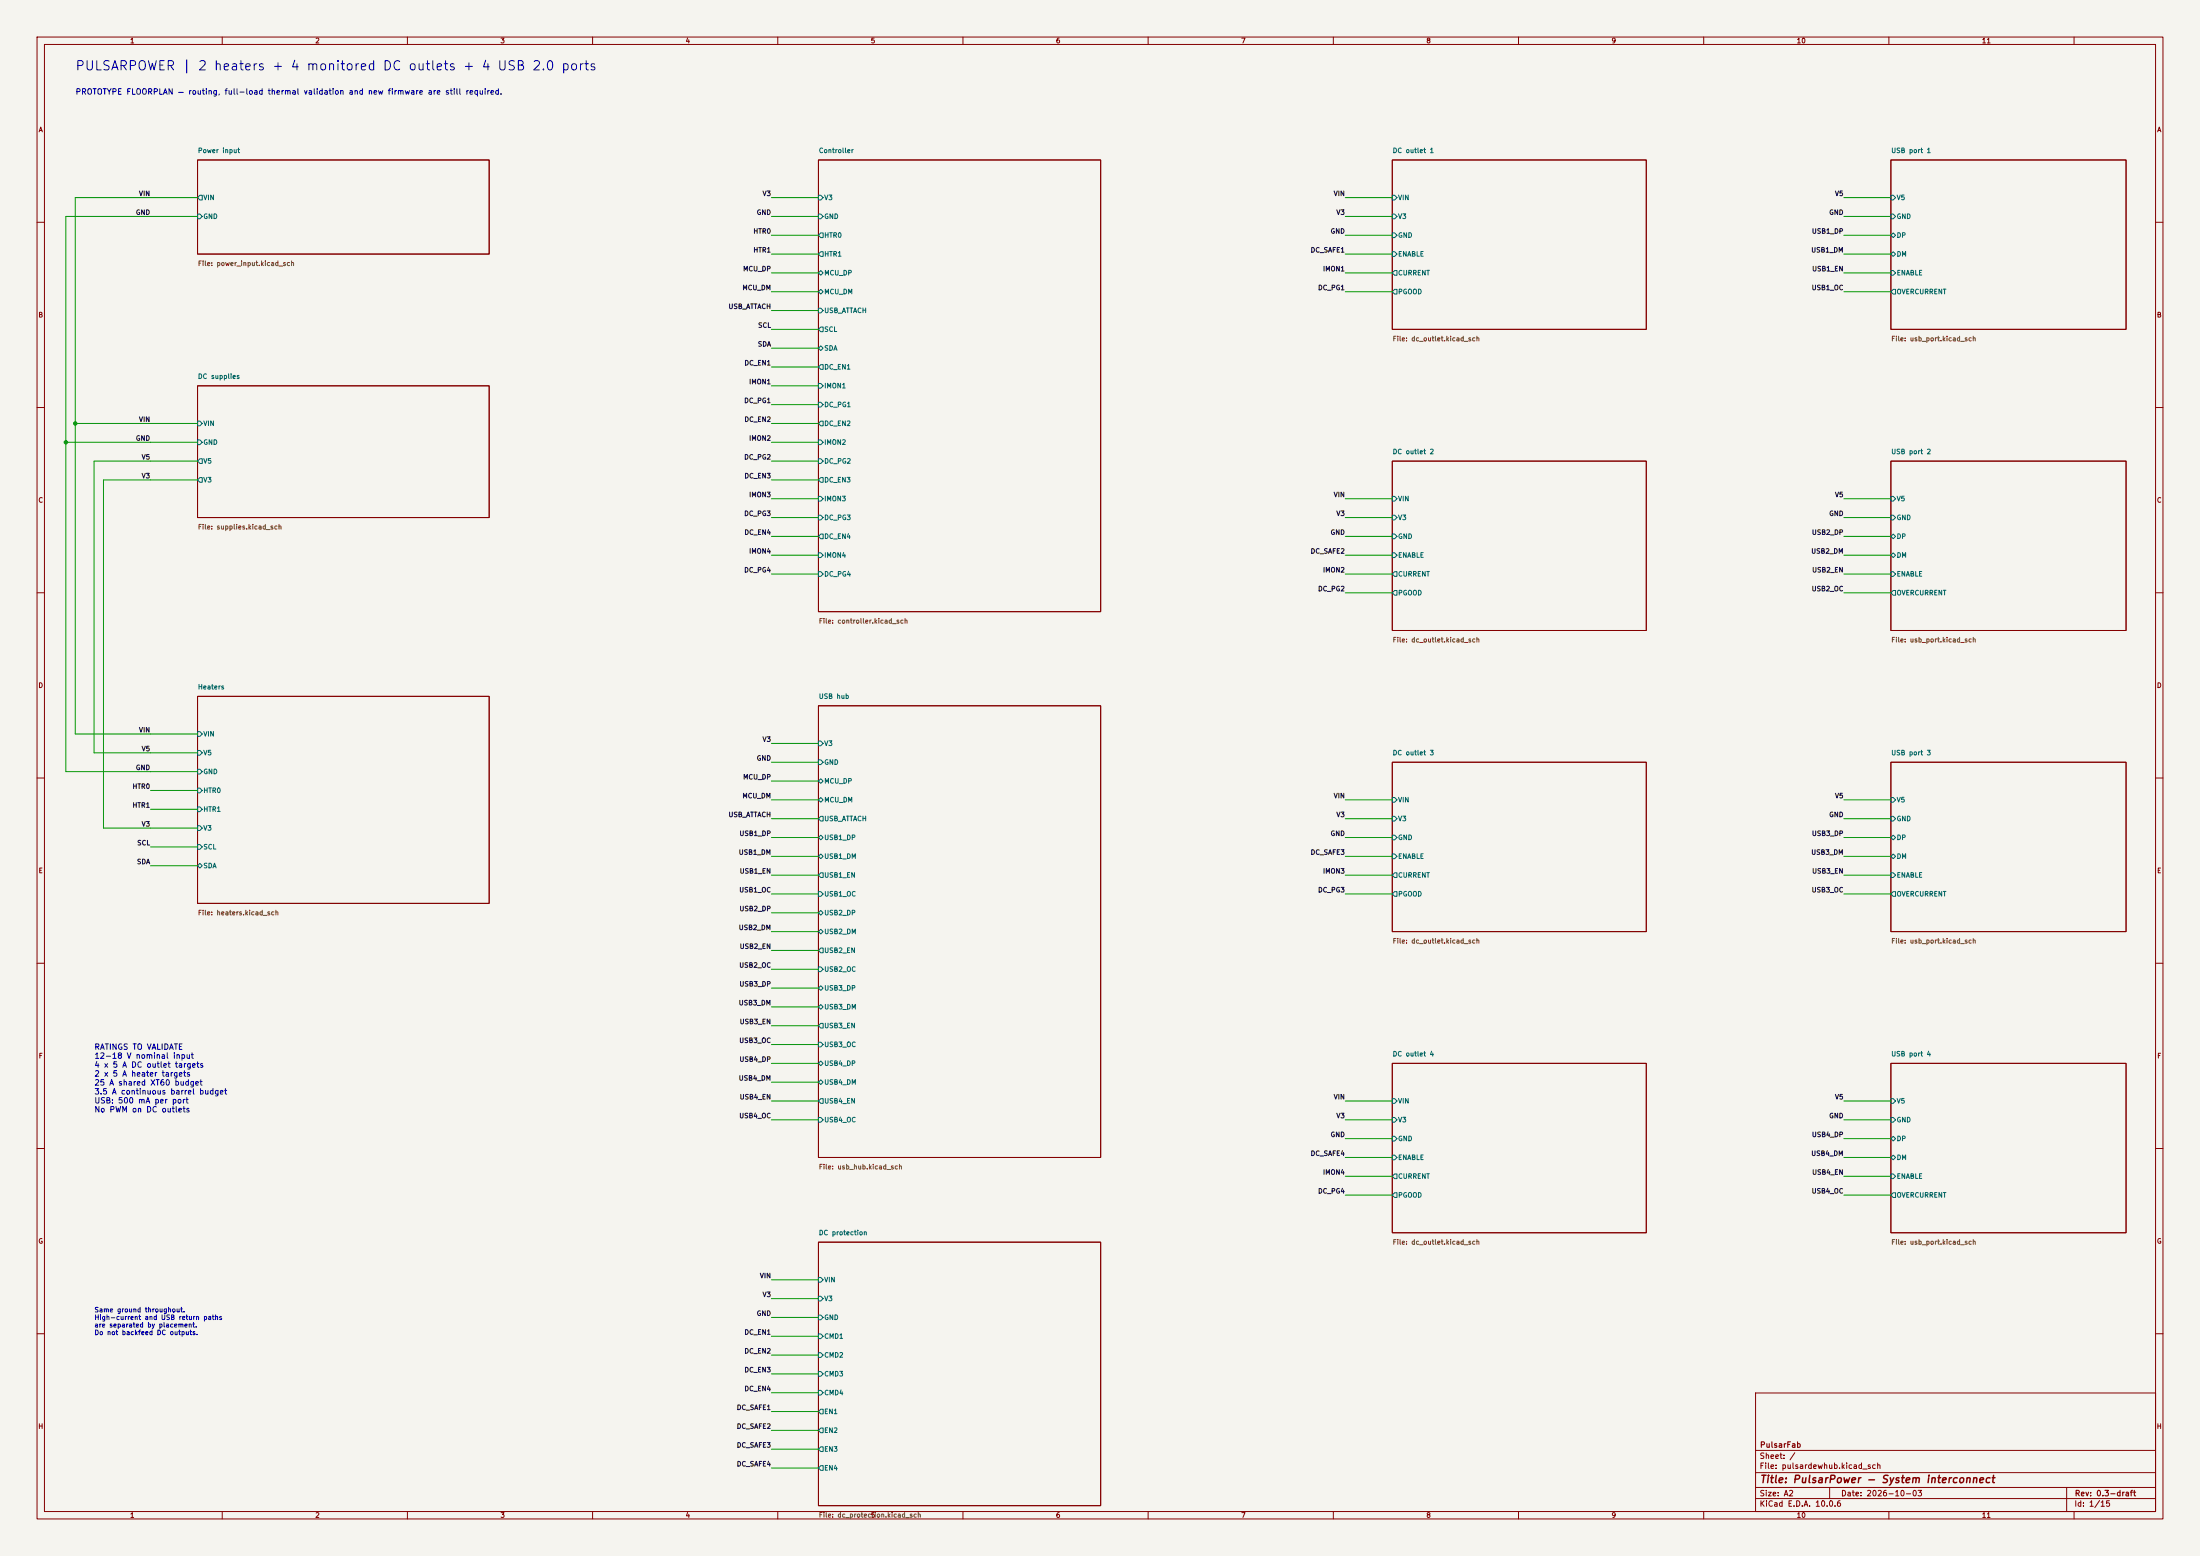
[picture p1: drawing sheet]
(kicad_sch (version 20260306) (generator "eeschema") (generator_version "10.0") (paper "A2")
(title_block (title "PulsarPower - System interconnect") (date "2026-10-03") (rev "0.3-draft") (company "PulsarFab"))
(lib_symbols)
(text "PULSARPOWER | 2 heaters + 4 monitored DC outlets + 4 USB 2.0 ports" (at 20.3200 16.5100 0) (effects (font (size 2.5 2.5)) (justify left top)))
(text "PROTOTYPE FLOORPLAN — routing, full-load thermal validation and new firmware are still required." (at 20.3200 24.1300 0) (effects (font (size 1.5 1.5)) (justify left top)))
(label "VIN"  (at 40.6400 53.3400 180) (effects (font (size 1.27 1.27)) (justify right bottom)))
(label "GND"  (at 40.6400 58.4200 180) (effects (font (size 1.27 1.27)) (justify right bottom)))
(sheet
 (at 53.34 43.18)
 (size 78.74 25.4)
 (stroke (width 0.1524) (type default))
 (fill (color 0 0 0 0))
 (property "Sheetname" "Power input" (at 53.34 40.64 0.0) (effects (font (size 1.27 1.27)) (justify left)))
 (property "Sheetfile" "power_input.kicad_sch" (at 53.34 71.12 0.0) (effects (font (size 1.27 1.27)) (justify left)))
 (pin "VIN" output (at 53.34 53.34 180.0) (effects (font (size 1.27 1.27)) (justify left)))
 (pin "GND" input (at 53.34 58.42 180.0) (effects (font (size 1.27 1.27)) (justify left))))
(label "VIN"  (at 40.6400 114.3000 180) (effects (font (size 1.27 1.27)) (justify right bottom)))
(label "GND"  (at 40.6400 119.3800 180) (effects (font (size 1.27 1.27)) (justify right bottom)))
(label "V5"  (at 40.6400 124.4600 180) (effects (font (size 1.27 1.27)) (justify right bottom)))
(label "V3"  (at 40.6400 129.5400 180) (effects (font (size 1.27 1.27)) (justify right bottom)))
(sheet
 (at 53.34 104.14)
 (size 78.74 35.56)
 (stroke (width 0.1524) (type default))
 (fill (color 0 0 0 0))
 (property "Sheetname" "DC supplies" (at 53.34 101.6 0.0) (effects (font (size 1.27 1.27)) (justify left)))
 (property "Sheetfile" "supplies.kicad_sch" (at 53.34 142.24 0.0) (effects (font (size 1.27 1.27)) (justify left)))
 (pin "VIN" input (at 53.34 114.3 180.0) (effects (font (size 1.27 1.27)) (justify left)))
 (pin "GND" input (at 53.34 119.38 180.0) (effects (font (size 1.27 1.27)) (justify left)))
 (pin "V5" output (at 53.34 124.46 180.0) (effects (font (size 1.27 1.27)) (justify left)))
 (pin "V3" output (at 53.34 129.54 180.0) (effects (font (size 1.27 1.27)) (justify left))))
(label "VIN"  (at 40.6400 198.1200 180) (effects (font (size 1.27 1.27)) (justify right bottom)))
(label "V5"  (at 40.6400 203.2000 180) (effects (font (size 1.27 1.27)) (justify right bottom)))
(label "GND"  (at 40.6400 208.2800 180) (effects (font (size 1.27 1.27)) (justify right bottom)))
(label "HTR0"  (at 40.6400 213.3600 180) (effects (font (size 1.27 1.27)) (justify right bottom)))
(label "HTR1"  (at 40.6400 218.4400 180) (effects (font (size 1.27 1.27)) (justify right bottom)))
(label "V3"  (at 40.6400 223.5200 180) (effects (font (size 1.27 1.27)) (justify right bottom)))
(label "SCL"  (at 40.6400 228.6000 180) (effects (font (size 1.27 1.27)) (justify right bottom)))
(label "SDA"  (at 40.6400 233.6800 180) (effects (font (size 1.27 1.27)) (justify right bottom)))
(sheet
 (at 53.34 187.96)
 (size 78.74 55.88)
 (stroke (width 0.1524) (type default))
 (fill (color 0 0 0 0))
 (property "Sheetname" "Heaters" (at 53.34 185.42 0.0) (effects (font (size 1.27 1.27)) (justify left)))
 (property "Sheetfile" "heaters.kicad_sch" (at 53.34 246.38 0.0) (effects (font (size 1.27 1.27)) (justify left)))
 (pin "VIN" input (at 53.34 198.12 180.0) (effects (font (size 1.27 1.27)) (justify left)))
 (pin "V5" input (at 53.34 203.2 180.0) (effects (font (size 1.27 1.27)) (justify left)))
 (pin "GND" input (at 53.34 208.28 180.0) (effects (font (size 1.27 1.27)) (justify left)))
 (pin "HTR0" input (at 53.34 213.36 180.0) (effects (font (size 1.27 1.27)) (justify left)))
 (pin "HTR1" input (at 53.34 218.44 180.0) (effects (font (size 1.27 1.27)) (justify left)))
 (pin "V3" input (at 53.34 223.52 180.0) (effects (font (size 1.27 1.27)) (justify left)))
 (pin "SCL" input (at 53.34 228.6 180.0) (effects (font (size 1.27 1.27)) (justify left)))
 (pin "SDA" bidirectional (at 53.34 233.68 180.0) (effects (font (size 1.27 1.27)) (justify left))))
(label "V3"  (at 208.2800 53.3400 180) (effects (font (size 1.27 1.27)) (justify right bottom)))
(label "GND"  (at 208.2800 58.4200 180) (effects (font (size 1.27 1.27)) (justify right bottom)))
(label "HTR0"  (at 208.2800 63.5000 180) (effects (font (size 1.27 1.27)) (justify right bottom)))
(label "HTR1"  (at 208.2800 68.5800 180) (effects (font (size 1.27 1.27)) (justify right bottom)))
(label "MCU_DP"  (at 208.2800 73.6600 180) (effects (font (size 1.27 1.27)) (justify right bottom)))
(label "MCU_DM"  (at 208.2800 78.7400 180) (effects (font (size 1.27 1.27)) (justify right bottom)))
(label "USB_ATTACH"  (at 208.2800 83.8200 180) (effects (font (size 1.27 1.27)) (justify right bottom)))
(label "SCL"  (at 208.2800 88.9000 180) (effects (font (size 1.27 1.27)) (justify right bottom)))
(label "SDA"  (at 208.2800 93.9800 180) (effects (font (size 1.27 1.27)) (justify right bottom)))
(label "DC_EN1"  (at 208.2800 99.0600 180) (effects (font (size 1.27 1.27)) (justify right bottom)))
(label "IMON1"  (at 208.2800 104.1400 180) (effects (font (size 1.27 1.27)) (justify right bottom)))
(label "DC_PG1"  (at 208.2800 109.2200 180) (effects (font (size 1.27 1.27)) (justify right bottom)))
(label "DC_EN2"  (at 208.2800 114.3000 180) (effects (font (size 1.27 1.27)) (justify right bottom)))
(label "IMON2"  (at 208.2800 119.3800 180) (effects (font (size 1.27 1.27)) (justify right bottom)))
(label "DC_PG2"  (at 208.2800 124.4600 180) (effects (font (size 1.27 1.27)) (justify right bottom)))
(label "DC_EN3"  (at 208.2800 129.5400 180) (effects (font (size 1.27 1.27)) (justify right bottom)))
(label "IMON3"  (at 208.2800 134.6200 180) (effects (font (size 1.27 1.27)) (justify right bottom)))
(label "DC_PG3"  (at 208.2800 139.7000 180) (effects (font (size 1.27 1.27)) (justify right bottom)))
(label "DC_EN4"  (at 208.2800 144.7800 180) (effects (font (size 1.27 1.27)) (justify right bottom)))
(label "IMON4"  (at 208.2800 149.8600 180) (effects (font (size 1.27 1.27)) (justify right bottom)))
(label "DC_PG4"  (at 208.2800 154.9400 180) (effects (font (size 1.27 1.27)) (justify right bottom)))
(sheet
 (at 220.98 43.18)
 (size 76.2 121.92)
 (stroke (width 0.1524) (type default))
 (fill (color 0 0 0 0))
 (property "Sheetname" "Controller" (at 220.98 40.64 0.0) (effects (font (size 1.27 1.27)) (justify left)))
 (property "Sheetfile" "controller.kicad_sch" (at 220.98 167.64 0.0) (effects (font (size 1.27 1.27)) (justify left)))
 (pin "V3" input (at 220.98 53.34 180.0) (effects (font (size 1.27 1.27)) (justify left)))
 (pin "GND" input (at 220.98 58.42 180.0) (effects (font (size 1.27 1.27)) (justify left)))
 (pin "HTR0" output (at 220.98 63.5 180.0) (effects (font (size 1.27 1.27)) (justify left)))
 (pin "HTR1" output (at 220.98 68.58 180.0) (effects (font (size 1.27 1.27)) (justify left)))
 (pin "MCU_DP" bidirectional (at 220.98 73.66 180.0) (effects (font (size 1.27 1.27)) (justify left)))
 (pin "MCU_DM" bidirectional (at 220.98 78.74 180.0) (effects (font (size 1.27 1.27)) (justify left)))
 (pin "USB_ATTACH" input (at 220.98 83.82 180.0) (effects (font (size 1.27 1.27)) (justify left)))
 (pin "SCL" output (at 220.98 88.9 180.0) (effects (font (size 1.27 1.27)) (justify left)))
 (pin "SDA" bidirectional (at 220.98 93.98 180.0) (effects (font (size 1.27 1.27)) (justify left)))
 (pin "DC_EN1" output (at 220.98 99.06 180.0) (effects (font (size 1.27 1.27)) (justify left)))
 (pin "IMON1" input (at 220.98 104.14 180.0) (effects (font (size 1.27 1.27)) (justify left)))
 (pin "DC_PG1" input (at 220.98 109.22 180.0) (effects (font (size 1.27 1.27)) (justify left)))
 (pin "DC_EN2" output (at 220.98 114.3 180.0) (effects (font (size 1.27 1.27)) (justify left)))
 (pin "IMON2" input (at 220.98 119.38 180.0) (effects (font (size 1.27 1.27)) (justify left)))
 (pin "DC_PG2" input (at 220.98 124.46 180.0) (effects (font (size 1.27 1.27)) (justify left)))
 (pin "DC_EN3" output (at 220.98 129.54 180.0) (effects (font (size 1.27 1.27)) (justify left)))
 (pin "IMON3" input (at 220.98 134.62 180.0) (effects (font (size 1.27 1.27)) (justify left)))
 (pin "DC_PG3" input (at 220.98 139.7 180.0) (effects (font (size 1.27 1.27)) (justify left)))
 (pin "DC_EN4" output (at 220.98 144.78 180.0) (effects (font (size 1.27 1.27)) (justify left)))
 (pin "IMON4" input (at 220.98 149.86 180.0) (effects (font (size 1.27 1.27)) (justify left)))
 (pin "DC_PG4" input (at 220.98 154.94 180.0) (effects (font (size 1.27 1.27)) (justify left))))
(label "V3"  (at 208.2800 200.6600 180) (effects (font (size 1.27 1.27)) (justify right bottom)))
(label "GND"  (at 208.2800 205.7400 180) (effects (font (size 1.27 1.27)) (justify right bottom)))
(label "MCU_DP"  (at 208.2800 210.8200 180) (effects (font (size 1.27 1.27)) (justify right bottom)))
(label "MCU_DM"  (at 208.2800 215.9000 180) (effects (font (size 1.27 1.27)) (justify right bottom)))
(label "USB_ATTACH"  (at 208.2800 220.9800 180) (effects (font (size 1.27 1.27)) (justify right bottom)))
(label "USB1_DP"  (at 208.2800 226.0600 180) (effects (font (size 1.27 1.27)) (justify right bottom)))
(label "USB1_DM"  (at 208.2800 231.1400 180) (effects (font (size 1.27 1.27)) (justify right bottom)))
(label "USB1_EN"  (at 208.2800 236.2200 180) (effects (font (size 1.27 1.27)) (justify right bottom)))
(label "USB1_OC"  (at 208.2800 241.3000 180) (effects (font (size 1.27 1.27)) (justify right bottom)))
(label "USB2_DP"  (at 208.2800 246.3800 180) (effects (font (size 1.27 1.27)) (justify right bottom)))
(label "USB2_DM"  (at 208.2800 251.4600 180) (effects (font (size 1.27 1.27)) (justify right bottom)))
(label "USB2_EN"  (at 208.2800 256.5400 180) (effects (font (size 1.27 1.27)) (justify right bottom)))
(label "USB2_OC"  (at 208.2800 261.6200 180) (effects (font (size 1.27 1.27)) (justify right bottom)))
(label "USB3_DP"  (at 208.2800 266.7000 180) (effects (font (size 1.27 1.27)) (justify right bottom)))
(label "USB3_DM"  (at 208.2800 271.7800 180) (effects (font (size 1.27 1.27)) (justify right bottom)))
(label "USB3_EN"  (at 208.2800 276.8600 180) (effects (font (size 1.27 1.27)) (justify right bottom)))
(label "USB3_OC"  (at 208.2800 281.9400 180) (effects (font (size 1.27 1.27)) (justify right bottom)))
(label "USB4_DP"  (at 208.2800 287.0200 180) (effects (font (size 1.27 1.27)) (justify right bottom)))
(label "USB4_DM"  (at 208.2800 292.1000 180) (effects (font (size 1.27 1.27)) (justify right bottom)))
(label "USB4_EN"  (at 208.2800 297.1800 180) (effects (font (size 1.27 1.27)) (justify right bottom)))
(label "USB4_OC"  (at 208.2800 302.2600 180) (effects (font (size 1.27 1.27)) (justify right bottom)))
(sheet
 (at 220.98 190.5)
 (size 76.2 121.92)
 (stroke (width 0.1524) (type default))
 (fill (color 0 0 0 0))
 (property "Sheetname" "USB hub" (at 220.98 187.96 0.0) (effects (font (size 1.27 1.27)) (justify left)))
 (property "Sheetfile" "usb_hub.kicad_sch" (at 220.98 314.96 0.0) (effects (font (size 1.27 1.27)) (justify left)))
 (pin "V3" input (at 220.98 200.66 180.0) (effects (font (size 1.27 1.27)) (justify left)))
 (pin "GND" input (at 220.98 205.74 180.0) (effects (font (size 1.27 1.27)) (justify left)))
 (pin "MCU_DP" bidirectional (at 220.98 210.82 180.0) (effects (font (size 1.27 1.27)) (justify left)))
 (pin "MCU_DM" bidirectional (at 220.98 215.9 180.0) (effects (font (size 1.27 1.27)) (justify left)))
 (pin "USB_ATTACH" output (at 220.98 220.98 180.0) (effects (font (size 1.27 1.27)) (justify left)))
 (pin "USB1_DP" bidirectional (at 220.98 226.06 180.0) (effects (font (size 1.27 1.27)) (justify left)))
 (pin "USB1_DM" bidirectional (at 220.98 231.14 180.0) (effects (font (size 1.27 1.27)) (justify left)))
 (pin "USB1_EN" output (at 220.98 236.22 180.0) (effects (font (size 1.27 1.27)) (justify left)))
 (pin "USB1_OC" input (at 220.98 241.3 180.0) (effects (font (size 1.27 1.27)) (justify left)))
 (pin "USB2_DP" bidirectional (at 220.98 246.38 180.0) (effects (font (size 1.27 1.27)) (justify left)))
 (pin "USB2_DM" bidirectional (at 220.98 251.46 180.0) (effects (font (size 1.27 1.27)) (justify left)))
 (pin "USB2_EN" output (at 220.98 256.54 180.0) (effects (font (size 1.27 1.27)) (justify left)))
 (pin "USB2_OC" input (at 220.98 261.62 180.0) (effects (font (size 1.27 1.27)) (justify left)))
 (pin "USB3_DP" bidirectional (at 220.98 266.7 180.0) (effects (font (size 1.27 1.27)) (justify left)))
 (pin "USB3_DM" bidirectional (at 220.98 271.78 180.0) (effects (font (size 1.27 1.27)) (justify left)))
 (pin "USB3_EN" output (at 220.98 276.86 180.0) (effects (font (size 1.27 1.27)) (justify left)))
 (pin "USB3_OC" input (at 220.98 281.94 180.0) (effects (font (size 1.27 1.27)) (justify left)))
 (pin "USB4_DP" bidirectional (at 220.98 287.02 180.0) (effects (font (size 1.27 1.27)) (justify left)))
 (pin "USB4_DM" bidirectional (at 220.98 292.1 180.0) (effects (font (size 1.27 1.27)) (justify left)))
 (pin "USB4_EN" output (at 220.98 297.18 180.0) (effects (font (size 1.27 1.27)) (justify left)))
 (pin "USB4_OC" input (at 220.98 302.26 180.0) (effects (font (size 1.27 1.27)) (justify left))))
(label "VIN"  (at 363.2200 53.3400 180) (effects (font (size 1.27 1.27)) (justify right bottom)))
(label "V3"  (at 363.2200 58.4200 180) (effects (font (size 1.27 1.27)) (justify right bottom)))
(label "GND"  (at 363.2200 63.5000 180) (effects (font (size 1.27 1.27)) (justify right bottom)))
(label "DC_SAFE1"  (at 363.2200 68.5800 180) (effects (font (size 1.27 1.27)) (justify right bottom)))
(label "IMON1"  (at 363.2200 73.6600 180) (effects (font (size 1.27 1.27)) (justify right bottom)))
(label "DC_PG1"  (at 363.2200 78.7400 180) (effects (font (size 1.27 1.27)) (justify right bottom)))
(sheet
 (at 375.92 43.18)
 (size 68.58 45.72)
 (stroke (width 0.1524) (type default))
 (fill (color 0 0 0 0))
 (property "Sheetname" "DC outlet 1" (at 375.92 40.64 0.0) (effects (font (size 1.27 1.27)) (justify left)))
 (property "Sheetfile" "dc_outlet.kicad_sch" (at 375.92 91.44 0.0) (effects (font (size 1.27 1.27)) (justify left)))
 (pin "VIN" input (at 375.92 53.34 180.0) (effects (font (size 1.27 1.27)) (justify left)))
 (pin "V3" input (at 375.92 58.42 180.0) (effects (font (size 1.27 1.27)) (justify left)))
 (pin "GND" input (at 375.92 63.5 180.0) (effects (font (size 1.27 1.27)) (justify left)))
 (pin "ENABLE" input (at 375.92 68.58 180.0) (effects (font (size 1.27 1.27)) (justify left)))
 (pin "CURRENT" output (at 375.92 73.66 180.0) (effects (font (size 1.27 1.27)) (justify left)))
 (pin "PGOOD" output (at 375.92 78.74 180.0) (effects (font (size 1.27 1.27)) (justify left))))
(label "V5"  (at 497.8400 53.3400 180) (effects (font (size 1.27 1.27)) (justify right bottom)))
(label "GND"  (at 497.8400 58.4200 180) (effects (font (size 1.27 1.27)) (justify right bottom)))
(label "USB1_DP"  (at 497.8400 63.5000 180) (effects (font (size 1.27 1.27)) (justify right bottom)))
(label "USB1_DM"  (at 497.8400 68.5800 180) (effects (font (size 1.27 1.27)) (justify right bottom)))
(label "USB1_EN"  (at 497.8400 73.6600 180) (effects (font (size 1.27 1.27)) (justify right bottom)))
(label "USB1_OC"  (at 497.8400 78.7400 180) (effects (font (size 1.27 1.27)) (justify right bottom)))
(sheet
 (at 510.54 43.18)
 (size 63.5 45.72)
 (stroke (width 0.1524) (type default))
 (fill (color 0 0 0 0))
 (property "Sheetname" "USB port 1" (at 510.54 40.64 0.0) (effects (font (size 1.27 1.27)) (justify left)))
 (property "Sheetfile" "usb_port.kicad_sch" (at 510.54 91.44 0.0) (effects (font (size 1.27 1.27)) (justify left)))
 (pin "V5" input (at 510.54 53.34 180.0) (effects (font (size 1.27 1.27)) (justify left)))
 (pin "GND" input (at 510.54 58.42 180.0) (effects (font (size 1.27 1.27)) (justify left)))
 (pin "DP" bidirectional (at 510.54 63.5 180.0) (effects (font (size 1.27 1.27)) (justify left)))
 (pin "DM" bidirectional (at 510.54 68.58 180.0) (effects (font (size 1.27 1.27)) (justify left)))
 (pin "ENABLE" input (at 510.54 73.66 180.0) (effects (font (size 1.27 1.27)) (justify left)))
 (pin "OVERCURRENT" output (at 510.54 78.74 180.0) (effects (font (size 1.27 1.27)) (justify left))))
(label "VIN"  (at 363.2200 134.6200 180) (effects (font (size 1.27 1.27)) (justify right bottom)))
(label "V3"  (at 363.2200 139.7000 180) (effects (font (size 1.27 1.27)) (justify right bottom)))
(label "GND"  (at 363.2200 144.7800 180) (effects (font (size 1.27 1.27)) (justify right bottom)))
(label "DC_SAFE2"  (at 363.2200 149.8600 180) (effects (font (size 1.27 1.27)) (justify right bottom)))
(label "IMON2"  (at 363.2200 154.9400 180) (effects (font (size 1.27 1.27)) (justify right bottom)))
(label "DC_PG2"  (at 363.2200 160.0200 180) (effects (font (size 1.27 1.27)) (justify right bottom)))
(sheet
 (at 375.92 124.46)
 (size 68.58 45.72)
 (stroke (width 0.1524) (type default))
 (fill (color 0 0 0 0))
 (property "Sheetname" "DC outlet 2" (at 375.92 121.92 0.0) (effects (font (size 1.27 1.27)) (justify left)))
 (property "Sheetfile" "dc_outlet.kicad_sch" (at 375.92 172.72 0.0) (effects (font (size 1.27 1.27)) (justify left)))
 (pin "VIN" input (at 375.92 134.62 180.0) (effects (font (size 1.27 1.27)) (justify left)))
 (pin "V3" input (at 375.92 139.7 180.0) (effects (font (size 1.27 1.27)) (justify left)))
 (pin "GND" input (at 375.92 144.78 180.0) (effects (font (size 1.27 1.27)) (justify left)))
 (pin "ENABLE" input (at 375.92 149.86 180.0) (effects (font (size 1.27 1.27)) (justify left)))
 (pin "CURRENT" output (at 375.92 154.94 180.0) (effects (font (size 1.27 1.27)) (justify left)))
 (pin "PGOOD" output (at 375.92 160.02 180.0) (effects (font (size 1.27 1.27)) (justify left))))
(label "V5"  (at 497.8400 134.6200 180) (effects (font (size 1.27 1.27)) (justify right bottom)))
(label "GND"  (at 497.8400 139.7000 180) (effects (font (size 1.27 1.27)) (justify right bottom)))
(label "USB2_DP"  (at 497.8400 144.7800 180) (effects (font (size 1.27 1.27)) (justify right bottom)))
(label "USB2_DM"  (at 497.8400 149.8600 180) (effects (font (size 1.27 1.27)) (justify right bottom)))
(label "USB2_EN"  (at 497.8400 154.9400 180) (effects (font (size 1.27 1.27)) (justify right bottom)))
(label "USB2_OC"  (at 497.8400 160.0200 180) (effects (font (size 1.27 1.27)) (justify right bottom)))
(sheet
 (at 510.54 124.46)
 (size 63.5 45.72)
 (stroke (width 0.1524) (type default))
 (fill (color 0 0 0 0))
 (property "Sheetname" "USB port 2" (at 510.54 121.92 0.0) (effects (font (size 1.27 1.27)) (justify left)))
 (property "Sheetfile" "usb_port.kicad_sch" (at 510.54 172.72 0.0) (effects (font (size 1.27 1.27)) (justify left)))
 (pin "V5" input (at 510.54 134.62 180.0) (effects (font (size 1.27 1.27)) (justify left)))
 (pin "GND" input (at 510.54 139.7 180.0) (effects (font (size 1.27 1.27)) (justify left)))
 (pin "DP" bidirectional (at 510.54 144.78 180.0) (effects (font (size 1.27 1.27)) (justify left)))
 (pin "DM" bidirectional (at 510.54 149.86 180.0) (effects (font (size 1.27 1.27)) (justify left)))
 (pin "ENABLE" input (at 510.54 154.94 180.0) (effects (font (size 1.27 1.27)) (justify left)))
 (pin "OVERCURRENT" output (at 510.54 160.02 180.0) (effects (font (size 1.27 1.27)) (justify left))))
(label "VIN"  (at 363.2200 215.9000 180) (effects (font (size 1.27 1.27)) (justify right bottom)))
(label "V3"  (at 363.2200 220.9800 180) (effects (font (size 1.27 1.27)) (justify right bottom)))
(label "GND"  (at 363.2200 226.0600 180) (effects (font (size 1.27 1.27)) (justify right bottom)))
(label "DC_SAFE3"  (at 363.2200 231.1400 180) (effects (font (size 1.27 1.27)) (justify right bottom)))
(label "IMON3"  (at 363.2200 236.2200 180) (effects (font (size 1.27 1.27)) (justify right bottom)))
(label "DC_PG3"  (at 363.2200 241.3000 180) (effects (font (size 1.27 1.27)) (justify right bottom)))
(sheet
 (at 375.92 205.74)
 (size 68.58 45.72)
 (stroke (width 0.1524) (type default))
 (fill (color 0 0 0 0))
 (property "Sheetname" "DC outlet 3" (at 375.92 203.2 0.0) (effects (font (size 1.27 1.27)) (justify left)))
 (property "Sheetfile" "dc_outlet.kicad_sch" (at 375.92 254.0 0.0) (effects (font (size 1.27 1.27)) (justify left)))
 (pin "VIN" input (at 375.92 215.9 180.0) (effects (font (size 1.27 1.27)) (justify left)))
 (pin "V3" input (at 375.92 220.98 180.0) (effects (font (size 1.27 1.27)) (justify left)))
 (pin "GND" input (at 375.92 226.06 180.0) (effects (font (size 1.27 1.27)) (justify left)))
 (pin "ENABLE" input (at 375.92 231.14 180.0) (effects (font (size 1.27 1.27)) (justify left)))
 (pin "CURRENT" output (at 375.92 236.22 180.0) (effects (font (size 1.27 1.27)) (justify left)))
 (pin "PGOOD" output (at 375.92 241.3 180.0) (effects (font (size 1.27 1.27)) (justify left))))
(label "V5"  (at 497.8400 215.9000 180) (effects (font (size 1.27 1.27)) (justify right bottom)))
(label "GND"  (at 497.8400 220.9800 180) (effects (font (size 1.27 1.27)) (justify right bottom)))
(label "USB3_DP"  (at 497.8400 226.0600 180) (effects (font (size 1.27 1.27)) (justify right bottom)))
(label "USB3_DM"  (at 497.8400 231.1400 180) (effects (font (size 1.27 1.27)) (justify right bottom)))
(label "USB3_EN"  (at 497.8400 236.2200 180) (effects (font (size 1.27 1.27)) (justify right bottom)))
(label "USB3_OC"  (at 497.8400 241.3000 180) (effects (font (size 1.27 1.27)) (justify right bottom)))
(sheet
 (at 510.54 205.74)
 (size 63.5 45.72)
 (stroke (width 0.1524) (type default))
 (fill (color 0 0 0 0))
 (property "Sheetname" "USB port 3" (at 510.54 203.2 0.0) (effects (font (size 1.27 1.27)) (justify left)))
 (property "Sheetfile" "usb_port.kicad_sch" (at 510.54 254.0 0.0) (effects (font (size 1.27 1.27)) (justify left)))
 (pin "V5" input (at 510.54 215.9 180.0) (effects (font (size 1.27 1.27)) (justify left)))
 (pin "GND" input (at 510.54 220.98 180.0) (effects (font (size 1.27 1.27)) (justify left)))
 (pin "DP" bidirectional (at 510.54 226.06 180.0) (effects (font (size 1.27 1.27)) (justify left)))
 (pin "DM" bidirectional (at 510.54 231.14 180.0) (effects (font (size 1.27 1.27)) (justify left)))
 (pin "ENABLE" input (at 510.54 236.22 180.0) (effects (font (size 1.27 1.27)) (justify left)))
 (pin "OVERCURRENT" output (at 510.54 241.3 180.0) (effects (font (size 1.27 1.27)) (justify left))))
(label "VIN"  (at 363.2200 297.1800 180) (effects (font (size 1.27 1.27)) (justify right bottom)))
(label "V3"  (at 363.2200 302.2600 180) (effects (font (size 1.27 1.27)) (justify right bottom)))
(label "GND"  (at 363.2200 307.3400 180) (effects (font (size 1.27 1.27)) (justify right bottom)))
(label "DC_SAFE4"  (at 363.2200 312.4200 180) (effects (font (size 1.27 1.27)) (justify right bottom)))
(label "IMON4"  (at 363.2200 317.5000 180) (effects (font (size 1.27 1.27)) (justify right bottom)))
(label "DC_PG4"  (at 363.2200 322.5800 180) (effects (font (size 1.27 1.27)) (justify right bottom)))
(sheet
 (at 375.92 287.02)
 (size 68.58 45.72)
 (stroke (width 0.1524) (type default))
 (fill (color 0 0 0 0))
 (property "Sheetname" "DC outlet 4" (at 375.92 284.48 0.0) (effects (font (size 1.27 1.27)) (justify left)))
 (property "Sheetfile" "dc_outlet.kicad_sch" (at 375.92 335.28 0.0) (effects (font (size 1.27 1.27)) (justify left)))
 (pin "VIN" input (at 375.92 297.18 180.0) (effects (font (size 1.27 1.27)) (justify left)))
 (pin "V3" input (at 375.92 302.26 180.0) (effects (font (size 1.27 1.27)) (justify left)))
 (pin "GND" input (at 375.92 307.34 180.0) (effects (font (size 1.27 1.27)) (justify left)))
 (pin "ENABLE" input (at 375.92 312.42 180.0) (effects (font (size 1.27 1.27)) (justify left)))
 (pin "CURRENT" output (at 375.92 317.5 180.0) (effects (font (size 1.27 1.27)) (justify left)))
 (pin "PGOOD" output (at 375.92 322.58 180.0) (effects (font (size 1.27 1.27)) (justify left))))
(label "V5"  (at 497.8400 297.1800 180) (effects (font (size 1.27 1.27)) (justify right bottom)))
(label "GND"  (at 497.8400 302.2600 180) (effects (font (size 1.27 1.27)) (justify right bottom)))
(label "USB4_DP"  (at 497.8400 307.3400 180) (effects (font (size 1.27 1.27)) (justify right bottom)))
(label "USB4_DM"  (at 497.8400 312.4200 180) (effects (font (size 1.27 1.27)) (justify right bottom)))
(label "USB4_EN"  (at 497.8400 317.5000 180) (effects (font (size 1.27 1.27)) (justify right bottom)))
(label "USB4_OC"  (at 497.8400 322.5800 180) (effects (font (size 1.27 1.27)) (justify right bottom)))
(sheet
 (at 510.54 287.02)
 (size 63.5 45.72)
 (stroke (width 0.1524) (type default))
 (fill (color 0 0 0 0))
 (property "Sheetname" "USB port 4" (at 510.54 284.48 0.0) (effects (font (size 1.27 1.27)) (justify left)))
 (property "Sheetfile" "usb_port.kicad_sch" (at 510.54 335.28 0.0) (effects (font (size 1.27 1.27)) (justify left)))
 (pin "V5" input (at 510.54 297.18 180.0) (effects (font (size 1.27 1.27)) (justify left)))
 (pin "GND" input (at 510.54 302.26 180.0) (effects (font (size 1.27 1.27)) (justify left)))
 (pin "DP" bidirectional (at 510.54 307.34 180.0) (effects (font (size 1.27 1.27)) (justify left)))
 (pin "DM" bidirectional (at 510.54 312.42 180.0) (effects (font (size 1.27 1.27)) (justify left)))
 (pin "ENABLE" input (at 510.54 317.5 180.0) (effects (font (size 1.27 1.27)) (justify left)))
 (pin "OVERCURRENT" output (at 510.54 322.58 180.0) (effects (font (size 1.27 1.27)) (justify left))))
(label "VIN"  (at 208.2800 345.4400 180) (effects (font (size 1.27 1.27)) (justify right bottom)))
(label "V3"  (at 208.2800 350.5200 180) (effects (font (size 1.27 1.27)) (justify right bottom)))
(label "GND"  (at 208.2800 355.6000 180) (effects (font (size 1.27 1.27)) (justify right bottom)))
(label "DC_EN1"  (at 208.2800 360.6800 180) (effects (font (size 1.27 1.27)) (justify right bottom)))
(label "DC_EN2"  (at 208.2800 365.7600 180) (effects (font (size 1.27 1.27)) (justify right bottom)))
(label "DC_EN3"  (at 208.2800 370.8400 180) (effects (font (size 1.27 1.27)) (justify right bottom)))
(label "DC_EN4"  (at 208.2800 375.9200 180) (effects (font (size 1.27 1.27)) (justify right bottom)))
(label "DC_SAFE1"  (at 208.2800 381.0000 180) (effects (font (size 1.27 1.27)) (justify right bottom)))
(label "DC_SAFE2"  (at 208.2800 386.0800 180) (effects (font (size 1.27 1.27)) (justify right bottom)))
(label "DC_SAFE3"  (at 208.2800 391.1600 180) (effects (font (size 1.27 1.27)) (justify right bottom)))
(label "DC_SAFE4"  (at 208.2800 396.2400 180) (effects (font (size 1.27 1.27)) (justify right bottom)))
(sheet
 (at 220.98 335.28)
 (size 76.2 71.12)
 (stroke (width 0.1524) (type default))
 (fill (color 0 0 0 0))
 (property "Sheetname" "DC protection" (at 220.98 332.74 0.0) (effects (font (size 1.27 1.27)) (justify left)))
 (property "Sheetfile" "dc_protection.kicad_sch" (at 220.98 408.94 0.0) (effects (font (size 1.27 1.27)) (justify left)))
 (pin "VIN" input (at 220.98 345.44 180.0) (effects (font (size 1.27 1.27)) (justify left)))
 (pin "V3" input (at 220.98 350.52 180.0) (effects (font (size 1.27 1.27)) (justify left)))
 (pin "GND" input (at 220.98 355.6 180.0) (effects (font (size 1.27 1.27)) (justify left)))
 (pin "CMD1" input (at 220.98 360.68 180.0) (effects (font (size 1.27 1.27)) (justify left)))
 (pin "CMD2" input (at 220.98 365.76 180.0) (effects (font (size 1.27 1.27)) (justify left)))
 (pin "CMD3" input (at 220.98 370.84 180.0) (effects (font (size 1.27 1.27)) (justify left)))
 (pin "CMD4" input (at 220.98 375.92 180.0) (effects (font (size 1.27 1.27)) (justify left)))
 (pin "EN1" output (at 220.98 381.0 180.0) (effects (font (size 1.27 1.27)) (justify left)))
 (pin "EN2" output (at 220.98 386.08 180.0) (effects (font (size 1.27 1.27)) (justify left)))
 (pin "EN3" output (at 220.98 391.16 180.0) (effects (font (size 1.27 1.27)) (justify left)))
 (pin "EN4" output (at 220.98 396.24 180.0) (effects (font (size 1.27 1.27)) (justify left))))
(text "RATINGS TO VALIDATE\n12-18 V nominal input\n4 x 5 A DC outlet targets\n2 x 5 A heater targets\n25 A shared XT60 budget\n3.5 A continuous barrel budget\nUSB: 500 mA per port\nNo PWM on DC outlets" (at 25.4000 281.9400 0) (effects (font (size 1.5 1.5)) (justify left top)))
(text "Same ground throughout.\nHigh-current and USB return paths\nare separated by placement.\nDo not backfeed DC outputs." (at 25.4000 353.0600 0) (effects (font (size 1.27 1.27)) (justify left top)))
(wire (pts (xy 17.7800 58.4200) (xy 17.7800 119.3800)) (stroke (width 0) (type default)))
(wire (pts (xy 17.7800 58.4200) (xy 40.6400 58.4200)) (stroke (width 0) (type default)))
(wire (pts (xy 17.7800 119.3800) (xy 17.7800 208.2800)) (stroke (width 0) (type default)))
(wire (pts (xy 17.7800 119.3800) (xy 40.6400 119.3800)) (stroke (width 0) (type default)))
(wire (pts (xy 17.7800 208.2800) (xy 40.6400 208.2800)) (stroke (width 0) (type default)))
(wire (pts (xy 20.3200 53.3400) (xy 20.3200 114.3000)) (stroke (width 0) (type default)))
(wire (pts (xy 20.3200 53.3400) (xy 40.6400 53.3400)) (stroke (width 0) (type default)))
(wire (pts (xy 20.3200 114.3000) (xy 20.3200 198.1200)) (stroke (width 0) (type default)))
(wire (pts (xy 20.3200 114.3000) (xy 40.6400 114.3000)) (stroke (width 0) (type default)))
(wire (pts (xy 20.3200 198.1200) (xy 40.6400 198.1200)) (stroke (width 0) (type default)))
(wire (pts (xy 25.4000 124.4600) (xy 25.4000 203.2000)) (stroke (width 0) (type default)))
(wire (pts (xy 25.4000 124.4600) (xy 40.6400 124.4600)) (stroke (width 0) (type default)))
(wire (pts (xy 25.4000 203.2000) (xy 40.6400 203.2000)) (stroke (width 0) (type default)))
(wire (pts (xy 27.9400 129.5400) (xy 27.9400 223.5200)) (stroke (width 0) (type default)))
(wire (pts (xy 27.9400 129.5400) (xy 40.6400 129.5400)) (stroke (width 0) (type default)))
(wire (pts (xy 27.9400 223.5200) (xy 40.6400 223.5200)) (stroke (width 0) (type default)))
(wire (pts (xy 40.6400 53.3400) (xy 53.3400 53.3400)) (stroke (width 0) (type default)))
(wire (pts (xy 40.6400 58.4200) (xy 53.3400 58.4200)) (stroke (width 0) (type default)))
(wire (pts (xy 40.6400 114.3000) (xy 53.3400 114.3000)) (stroke (width 0) (type default)))
(wire (pts (xy 40.6400 119.3800) (xy 53.3400 119.3800)) (stroke (width 0) (type default)))
(wire (pts (xy 40.6400 124.4600) (xy 53.3400 124.4600)) (stroke (width 0) (type default)))
(wire (pts (xy 40.6400 129.5400) (xy 53.3400 129.5400)) (stroke (width 0) (type default)))
(wire (pts (xy 40.6400 198.1200) (xy 53.3400 198.1200)) (stroke (width 0) (type default)))
(wire (pts (xy 40.6400 203.2000) (xy 53.3400 203.2000)) (stroke (width 0) (type default)))
(wire (pts (xy 40.6400 208.2800) (xy 53.3400 208.2800)) (stroke (width 0) (type default)))
(wire (pts (xy 40.6400 213.3600) (xy 53.3400 213.3600)) (stroke (width 0) (type default)))
(wire (pts (xy 40.6400 218.4400) (xy 53.3400 218.4400)) (stroke (width 0) (type default)))
(wire (pts (xy 40.6400 223.5200) (xy 53.3400 223.5200)) (stroke (width 0) (type default)))
(wire (pts (xy 40.6400 228.6000) (xy 53.3400 228.6000)) (stroke (width 0) (type default)))
(wire (pts (xy 40.6400 233.6800) (xy 53.3400 233.6800)) (stroke (width 0) (type default)))
(wire (pts (xy 208.2800 53.3400) (xy 220.9800 53.3400)) (stroke (width 0) (type default)))
(wire (pts (xy 208.2800 58.4200) (xy 220.9800 58.4200)) (stroke (width 0) (type default)))
(wire (pts (xy 208.2800 63.5000) (xy 220.9800 63.5000)) (stroke (width 0) (type default)))
(wire (pts (xy 208.2800 68.5800) (xy 220.9800 68.5800)) (stroke (width 0) (type default)))
(wire (pts (xy 208.2800 73.6600) (xy 220.9800 73.6600)) (stroke (width 0) (type default)))
(wire (pts (xy 208.2800 78.7400) (xy 220.9800 78.7400)) (stroke (width 0) (type default)))
(wire (pts (xy 208.2800 83.8200) (xy 220.9800 83.8200)) (stroke (width 0) (type default)))
(wire (pts (xy 208.2800 88.9000) (xy 220.9800 88.9000)) (stroke (width 0) (type default)))
(wire (pts (xy 208.2800 93.9800) (xy 220.9800 93.9800)) (stroke (width 0) (type default)))
(wire (pts (xy 208.2800 99.0600) (xy 220.9800 99.0600)) (stroke (width 0) (type default)))
(wire (pts (xy 208.2800 104.1400) (xy 220.9800 104.1400)) (stroke (width 0) (type default)))
(wire (pts (xy 208.2800 109.2200) (xy 220.9800 109.2200)) (stroke (width 0) (type default)))
(wire (pts (xy 208.2800 114.3000) (xy 220.9800 114.3000)) (stroke (width 0) (type default)))
(wire (pts (xy 208.2800 119.3800) (xy 220.9800 119.3800)) (stroke (width 0) (type default)))
(wire (pts (xy 208.2800 124.4600) (xy 220.9800 124.4600)) (stroke (width 0) (type default)))
(wire (pts (xy 208.2800 129.5400) (xy 220.9800 129.5400)) (stroke (width 0) (type default)))
(wire (pts (xy 208.2800 134.6200) (xy 220.9800 134.6200)) (stroke (width 0) (type default)))
(wire (pts (xy 208.2800 139.7000) (xy 220.9800 139.7000)) (stroke (width 0) (type default)))
(wire (pts (xy 208.2800 144.7800) (xy 220.9800 144.7800)) (stroke (width 0) (type default)))
(wire (pts (xy 208.2800 149.8600) (xy 220.9800 149.8600)) (stroke (width 0) (type default)))
(wire (pts (xy 208.2800 154.9400) (xy 220.9800 154.9400)) (stroke (width 0) (type default)))
(wire (pts (xy 208.2800 200.6600) (xy 220.9800 200.6600)) (stroke (width 0) (type default)))
(wire (pts (xy 208.2800 205.7400) (xy 220.9800 205.7400)) (stroke (width 0) (type default)))
(wire (pts (xy 208.2800 210.8200) (xy 220.9800 210.8200)) (stroke (width 0) (type default)))
(wire (pts (xy 208.2800 215.9000) (xy 220.9800 215.9000)) (stroke (width 0) (type default)))
(wire (pts (xy 208.2800 220.9800) (xy 220.9800 220.9800)) (stroke (width 0) (type default)))
(wire (pts (xy 208.2800 226.0600) (xy 220.9800 226.0600)) (stroke (width 0) (type default)))
(wire (pts (xy 208.2800 231.1400) (xy 220.9800 231.1400)) (stroke (width 0) (type default)))
(wire (pts (xy 208.2800 236.2200) (xy 220.9800 236.2200)) (stroke (width 0) (type default)))
(wire (pts (xy 208.2800 241.3000) (xy 220.9800 241.3000)) (stroke (width 0) (type default)))
(wire (pts (xy 208.2800 246.3800) (xy 220.9800 246.3800)) (stroke (width 0) (type default)))
(wire (pts (xy 208.2800 251.4600) (xy 220.9800 251.4600)) (stroke (width 0) (type default)))
(wire (pts (xy 208.2800 256.5400) (xy 220.9800 256.5400)) (stroke (width 0) (type default)))
(wire (pts (xy 208.2800 261.6200) (xy 220.9800 261.6200)) (stroke (width 0) (type default)))
(wire (pts (xy 208.2800 266.7000) (xy 220.9800 266.7000)) (stroke (width 0) (type default)))
(wire (pts (xy 208.2800 271.7800) (xy 220.9800 271.7800)) (stroke (width 0) (type default)))
(wire (pts (xy 208.2800 276.8600) (xy 220.9800 276.8600)) (stroke (width 0) (type default)))
(wire (pts (xy 208.2800 281.9400) (xy 220.9800 281.9400)) (stroke (width 0) (type default)))
(wire (pts (xy 208.2800 287.0200) (xy 220.9800 287.0200)) (stroke (width 0) (type default)))
(wire (pts (xy 208.2800 292.1000) (xy 220.9800 292.1000)) (stroke (width 0) (type default)))
(wire (pts (xy 208.2800 297.1800) (xy 220.9800 297.1800)) (stroke (width 0) (type default)))
(wire (pts (xy 208.2800 302.2600) (xy 220.9800 302.2600)) (stroke (width 0) (type default)))
(wire (pts (xy 208.2800 345.4400) (xy 220.9800 345.4400)) (stroke (width 0) (type default)))
(wire (pts (xy 208.2800 350.5200) (xy 220.9800 350.5200)) (stroke (width 0) (type default)))
(wire (pts (xy 208.2800 355.6000) (xy 220.9800 355.6000)) (stroke (width 0) (type default)))
(wire (pts (xy 208.2800 360.6800) (xy 220.9800 360.6800)) (stroke (width 0) (type default)))
(wire (pts (xy 208.2800 365.7600) (xy 220.9800 365.7600)) (stroke (width 0) (type default)))
(wire (pts (xy 208.2800 370.8400) (xy 220.9800 370.8400)) (stroke (width 0) (type default)))
(wire (pts (xy 208.2800 375.9200) (xy 220.9800 375.9200)) (stroke (width 0) (type default)))
(wire (pts (xy 208.2800 381.0000) (xy 220.9800 381.0000)) (stroke (width 0) (type default)))
(wire (pts (xy 208.2800 386.0800) (xy 220.9800 386.0800)) (stroke (width 0) (type default)))
(wire (pts (xy 208.2800 391.1600) (xy 220.9800 391.1600)) (stroke (width 0) (type default)))
(wire (pts (xy 208.2800 396.2400) (xy 220.9800 396.2400)) (stroke (width 0) (type default)))
(wire (pts (xy 363.2200 53.3400) (xy 375.9200 53.3400)) (stroke (width 0) (type default)))
(wire (pts (xy 363.2200 58.4200) (xy 375.9200 58.4200)) (stroke (width 0) (type default)))
(wire (pts (xy 363.2200 63.5000) (xy 375.9200 63.5000)) (stroke (width 0) (type default)))
(wire (pts (xy 363.2200 68.5800) (xy 375.9200 68.5800)) (stroke (width 0) (type default)))
(wire (pts (xy 363.2200 73.6600) (xy 375.9200 73.6600)) (stroke (width 0) (type default)))
(wire (pts (xy 363.2200 78.7400) (xy 375.9200 78.7400)) (stroke (width 0) (type default)))
(wire (pts (xy 363.2200 134.6200) (xy 375.9200 134.6200)) (stroke (width 0) (type default)))
(wire (pts (xy 363.2200 139.7000) (xy 375.9200 139.7000)) (stroke (width 0) (type default)))
(wire (pts (xy 363.2200 144.7800) (xy 375.9200 144.7800)) (stroke (width 0) (type default)))
(wire (pts (xy 363.2200 149.8600) (xy 375.9200 149.8600)) (stroke (width 0) (type default)))
(wire (pts (xy 363.2200 154.9400) (xy 375.9200 154.9400)) (stroke (width 0) (type default)))
(wire (pts (xy 363.2200 160.0200) (xy 375.9200 160.0200)) (stroke (width 0) (type default)))
(wire (pts (xy 363.2200 215.9000) (xy 375.9200 215.9000)) (stroke (width 0) (type default)))
(wire (pts (xy 363.2200 220.9800) (xy 375.9200 220.9800)) (stroke (width 0) (type default)))
(wire (pts (xy 363.2200 226.0600) (xy 375.9200 226.0600)) (stroke (width 0) (type default)))
(wire (pts (xy 363.2200 231.1400) (xy 375.9200 231.1400)) (stroke (width 0) (type default)))
(wire (pts (xy 363.2200 236.2200) (xy 375.9200 236.2200)) (stroke (width 0) (type default)))
(wire (pts (xy 363.2200 241.3000) (xy 375.9200 241.3000)) (stroke (width 0) (type default)))
(wire (pts (xy 363.2200 297.1800) (xy 375.9200 297.1800)) (stroke (width 0) (type default)))
(wire (pts (xy 363.2200 302.2600) (xy 375.9200 302.2600)) (stroke (width 0) (type default)))
(wire (pts (xy 363.2200 307.3400) (xy 375.9200 307.3400)) (stroke (width 0) (type default)))
(wire (pts (xy 363.2200 312.4200) (xy 375.9200 312.4200)) (stroke (width 0) (type default)))
(wire (pts (xy 363.2200 317.5000) (xy 375.9200 317.5000)) (stroke (width 0) (type default)))
(wire (pts (xy 363.2200 322.5800) (xy 375.9200 322.5800)) (stroke (width 0) (type default)))
(wire (pts (xy 497.8400 53.3400) (xy 510.5400 53.3400)) (stroke (width 0) (type default)))
(wire (pts (xy 497.8400 58.4200) (xy 510.5400 58.4200)) (stroke (width 0) (type default)))
(wire (pts (xy 497.8400 63.5000) (xy 510.5400 63.5000)) (stroke (width 0) (type default)))
(wire (pts (xy 497.8400 68.5800) (xy 510.5400 68.5800)) (stroke (width 0) (type default)))
(wire (pts (xy 497.8400 73.6600) (xy 510.5400 73.6600)) (stroke (width 0) (type default)))
(wire (pts (xy 497.8400 78.7400) (xy 510.5400 78.7400)) (stroke (width 0) (type default)))
(wire (pts (xy 497.8400 134.6200) (xy 510.5400 134.6200)) (stroke (width 0) (type default)))
(wire (pts (xy 497.8400 139.7000) (xy 510.5400 139.7000)) (stroke (width 0) (type default)))
(wire (pts (xy 497.8400 144.7800) (xy 510.5400 144.7800)) (stroke (width 0) (type default)))
(wire (pts (xy 497.8400 149.8600) (xy 510.5400 149.8600)) (stroke (width 0) (type default)))
(wire (pts (xy 497.8400 154.9400) (xy 510.5400 154.9400)) (stroke (width 0) (type default)))
(wire (pts (xy 497.8400 160.0200) (xy 510.5400 160.0200)) (stroke (width 0) (type default)))
(wire (pts (xy 497.8400 215.9000) (xy 510.5400 215.9000)) (stroke (width 0) (type default)))
(wire (pts (xy 497.8400 220.9800) (xy 510.5400 220.9800)) (stroke (width 0) (type default)))
(wire (pts (xy 497.8400 226.0600) (xy 510.5400 226.0600)) (stroke (width 0) (type default)))
(wire (pts (xy 497.8400 231.1400) (xy 510.5400 231.1400)) (stroke (width 0) (type default)))
(wire (pts (xy 497.8400 236.2200) (xy 510.5400 236.2200)) (stroke (width 0) (type default)))
(wire (pts (xy 497.8400 241.3000) (xy 510.5400 241.3000)) (stroke (width 0) (type default)))
(wire (pts (xy 497.8400 297.1800) (xy 510.5400 297.1800)) (stroke (width 0) (type default)))
(wire (pts (xy 497.8400 302.2600) (xy 510.5400 302.2600)) (stroke (width 0) (type default)))
(wire (pts (xy 497.8400 307.3400) (xy 510.5400 307.3400)) (stroke (width 0) (type default)))
(wire (pts (xy 497.8400 312.4200) (xy 510.5400 312.4200)) (stroke (width 0) (type default)))
(wire (pts (xy 497.8400 317.5000) (xy 510.5400 317.5000)) (stroke (width 0) (type default)))
(wire (pts (xy 497.8400 322.5800) (xy 510.5400 322.5800)) (stroke (width 0) (type default)))
(junction (at 17.7800 119.3800) (diameter 0) (color 0 0 0 0))
(junction (at 20.3200 114.3000) (diameter 0) (color 0 0 0 0))
(sheet_instances (path "" (page "1")))
(embedded_fonts no))
